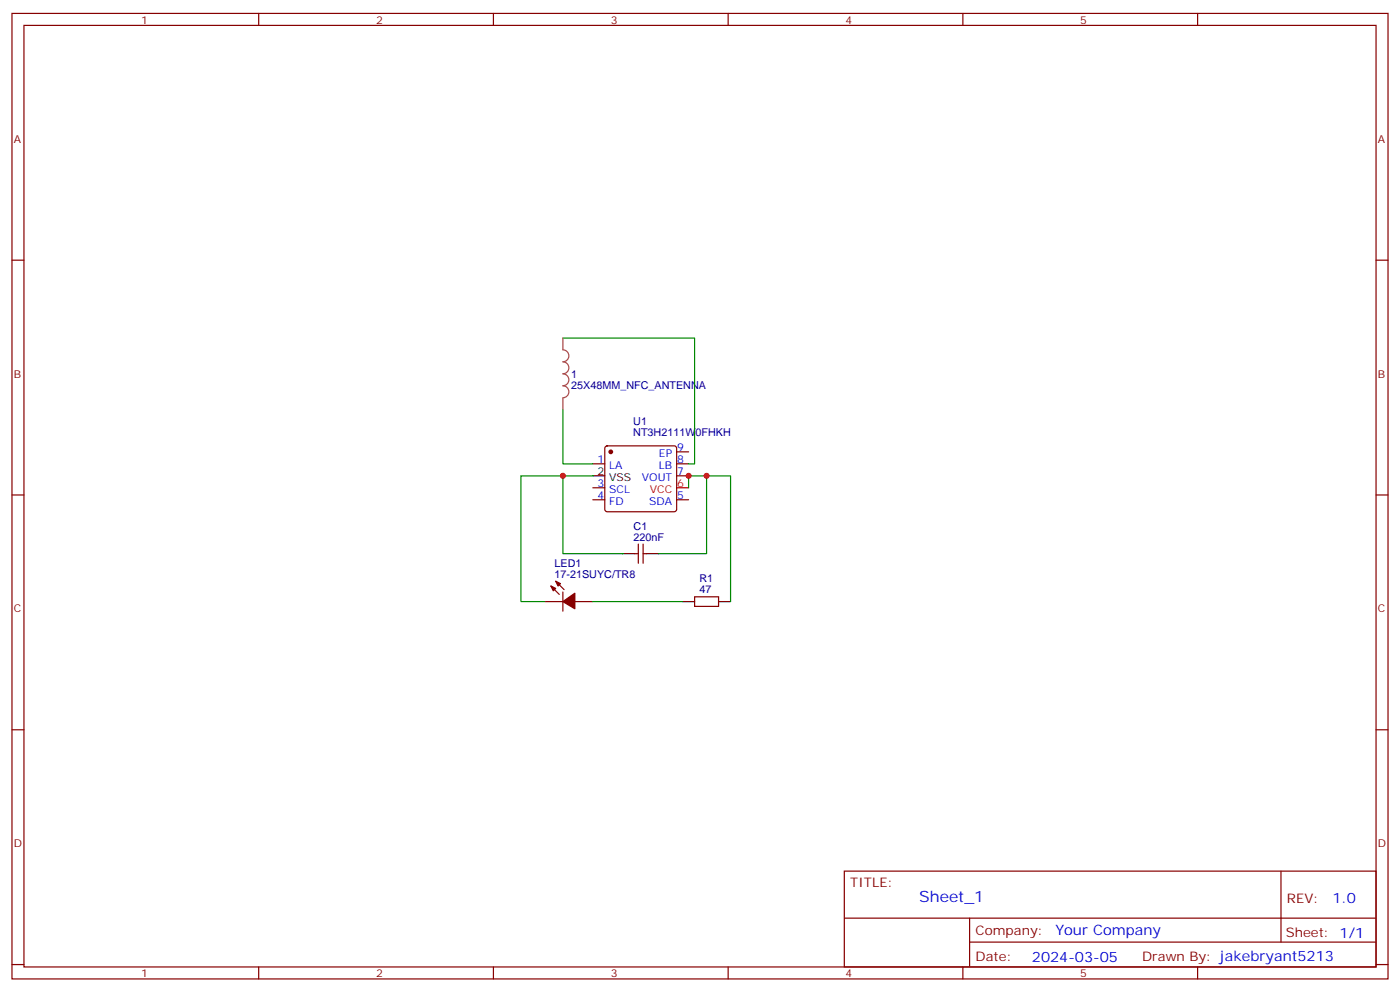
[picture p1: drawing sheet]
<svg xmlns="http://www.w3.org/2000/svg" width="412mm" height="292mm" viewBox="0 0 412 292" stroke-linecap="round" stroke-linejoin="round" font-family="sans-serif">
<g fill="none" stroke="#870000" stroke-width=".35">
<path d="M3.5 4h405.4v284.3h-405.4zM7.1 7.5h398.2v277.3h-398.2zM76.2 4v3.5M145.3 4v3.5M214.5 4v3.5M283.6 4v3.5M352.8 4v3.5M3.5 76.6h3.6M405.3 76.6h3.6M174.6 136.6h3.6M178.4 131.5l.5-.2h19.7l.5 .2 .2 .5v18l-.2 .5-.5 .2h-19.7l-.5-.2-.2-.5v-18zM199.3 133.1h3.5"/>
<path d="M199.3 136.6h3.5M3.5 145.8h3.6M174.6 147.2h3.6M174.6 143.7h3.6M199.3 140.1h3.5M199.3 147.2h3.5M405.3 145.8h3.6M160.5 177.2h5.3M162.3 172.6l2.4 2.4M163.7 171.2l2.5 2.4M165.8 174.3v5.7M169.3 177.2h5.3"/>
<path d="M187 163.1h1M188 160.2v5.7M189.4 160.2v5.7M189.4 163.1h1.1M204.6 175.8h7.1v2.8h-7.1zM3.5 214.9h3.6M405.3 214.9h3.6M248.7 256.5h156.6v28.3h-156.6zM377.3 256.6v20.8M248.7 270.4h156.5M285.6 277.4h119.6M285.6 270.4v14.1"/>
<path d="M3.5 284.1h3.6M76.2 284.8v3.5M145.3 284.8v3.5M214.5 284.8v3.5M283.6 284.8v3.5M352.8 284.8v3.5M405.3 284.1h3.6"/>
</g>
<path d="M199.3 143.7h3.5" fill="none" stroke="#f00" stroke-width=".35"/>
<path d="M174.6 140.1h3.6M183.4 163.1h3.6M190.5 163.1h3.5M201.1 177.2h3.5M211.7 177.2h3.5" fill="none" stroke="#000" stroke-width=".35"/>
<g fill="#870000" stroke="#870000" stroke-width=".35">
<path d="M162.3 172.6l1.4 .7-.7 .7z"/>
<path d="M163.7 171.2l1.4 .7-.7 .7z"/>
<path d="M165.8 177.2l3.5-2.5v4.6z"/>
<circle cx="179.9" cy="133.1" r=".53"/>
</g>
<path d="M165.8 99.6v3.4a1.76 1.76 0 0 1 1.8 1.8 1.76 1.76 0 0 1-1.8 1.8 1.76 1.76 0 0 1 1.8 1.7 1.76 1.76 0 0 1-1.8 1.8 1.76 1.76 0 0 1 1.8 1.7 1.76 1.76 0 0 1-1.8 1.8 1.76 1.76 0 0 1 1.8 1.8 1.76 1.76 0 0 1-1.8 1.7M165.8 117.2v3.5" fill="none" stroke="#a64a4a" stroke-width=".35"/>
<path d="M165.8 99.6h38.8v37h-1.8M165.8 120.7v15.9h8.8M165.8 140.1v23h17.6M174.6 140.1h-21.1v37.1h7M202.8 143.7v-3.6h5.3v23h-14.1M208.1 140.1h7.1v37.1M174.6 177.2h26.5" fill="none" stroke="#008700" stroke-width=".35"/>
<g fill="#c00">
<circle cx="202.8" cy="140.1" r=".88"/>
<circle cx="208.1" cy="140.1" r=".88"/>
<circle cx="165.8" cy="140.1" r=".88"/>
</g>
<text font-size="4.6" fill="#00f" x="270.8" y="265.6">Sheet_1</text>
<g font-size="4.2" fill="#00f">
<text x="392.5" y="265.8">1.0</text>
<text x="310.9" y="275.4">Your Company</text>
<text x="304" y="283.2">2024-03-05</text>
</g>
<g font-size="3.9" fill="#800">
<text x="250.5" y="261.1">TITLE:</text>
<text x="379.1" y="265.8">REV:</text>
<text x="287.4" y="275.3">Company:</text>
<text x="378.7" y="275.9">Sheet: 1/1</text>
<text x="287.4" y="283">Date:</text>
<text x="336.4" y="283.1">Drawn By: jakebryant5213</text>
</g>
<g font-size="3.2" fill="#800">
<text x="41.6" y="6.9">1</text>
<text x="110.8" y="6.9">2</text>
<text x="179.9" y="6.9">3</text>
<text x="249.1" y="6.9">4</text>
<text x="318.2" y="6.9">5</text>
<text x="4.1" y="42.1">A</text>
<text x="405.9" y="42.1">A</text>
<text x="4.1" y="111.2">B</text>
<text x="405.9" y="111.2">B</text>
<text x="4.1" y="180.3">C</text>
<text x="405.9" y="180.3">C</text>
<text x="4.1" y="249.5">D</text>
<text x="405.9" y="249.5">D</text>
<text x="41.6" y="287.8">1</text>
<text x="110.8" y="287.8">2</text>
<text x="179.9" y="287.8">3</text>
<text x="249.1" y="287.8">4</text>
<text x="318.2" y="287.8">5</text>
</g>
<g font-size="3.2" fill="#000080">
<text x="168.3" y="111.3">1</text>
<text x="168.3" y="114.5">25X48MM_NFC_ANTENNA</text>
<text x="186.5" y="125.2">U1</text>
<text x="186.5" y="128.4">NT3H2111W0FHKH</text>
<text x="186.6" y="156">C1</text>
<text x="186.6" y="159.2">220nF</text>
<text x="163.4" y="166.8">LED1</text>
<text x="163.4" y="170.1">17-21SUYC/TR8</text>
<text x="206" y="171.5">R1</text>
<text x="206" y="174.7">47</text>
</g>
<g font-size="3.2" fill="#00f">
<text x="176" y="136.2">1</text>
<text x="194.1" y="134.5">EP</text>
<text x="199.5" y="132.7">9</text>
<text x="199.5" y="136.2">8</text>
<text x="176" y="143.3">3</text>
<text x="179.5" y="138">LA</text>
<text x="189.1" y="141.5">VOUT</text>
<text x="194.1" y="138">LB</text>
<text x="199.5" y="139.8">7</text>
<text x="176" y="146.8">4</text>
<text x="179.5" y="148.6">FD</text>
<text x="179.5" y="145.1">SCL</text>
<text x="191.2" y="148.6">SDA</text>
<text x="199.5" y="146.8">5</text>
</g>
<g font-size="3.2">
<text x="176" y="139.8">2</text>
<text x="179.5" y="141.5">VSS</text>
</g>
<g font-size="3.2" fill="#f00">
<text x="199.5" y="143.3">6</text>
<text x="191.4" y="145.1">VCC</text>
</g>
</svg>
